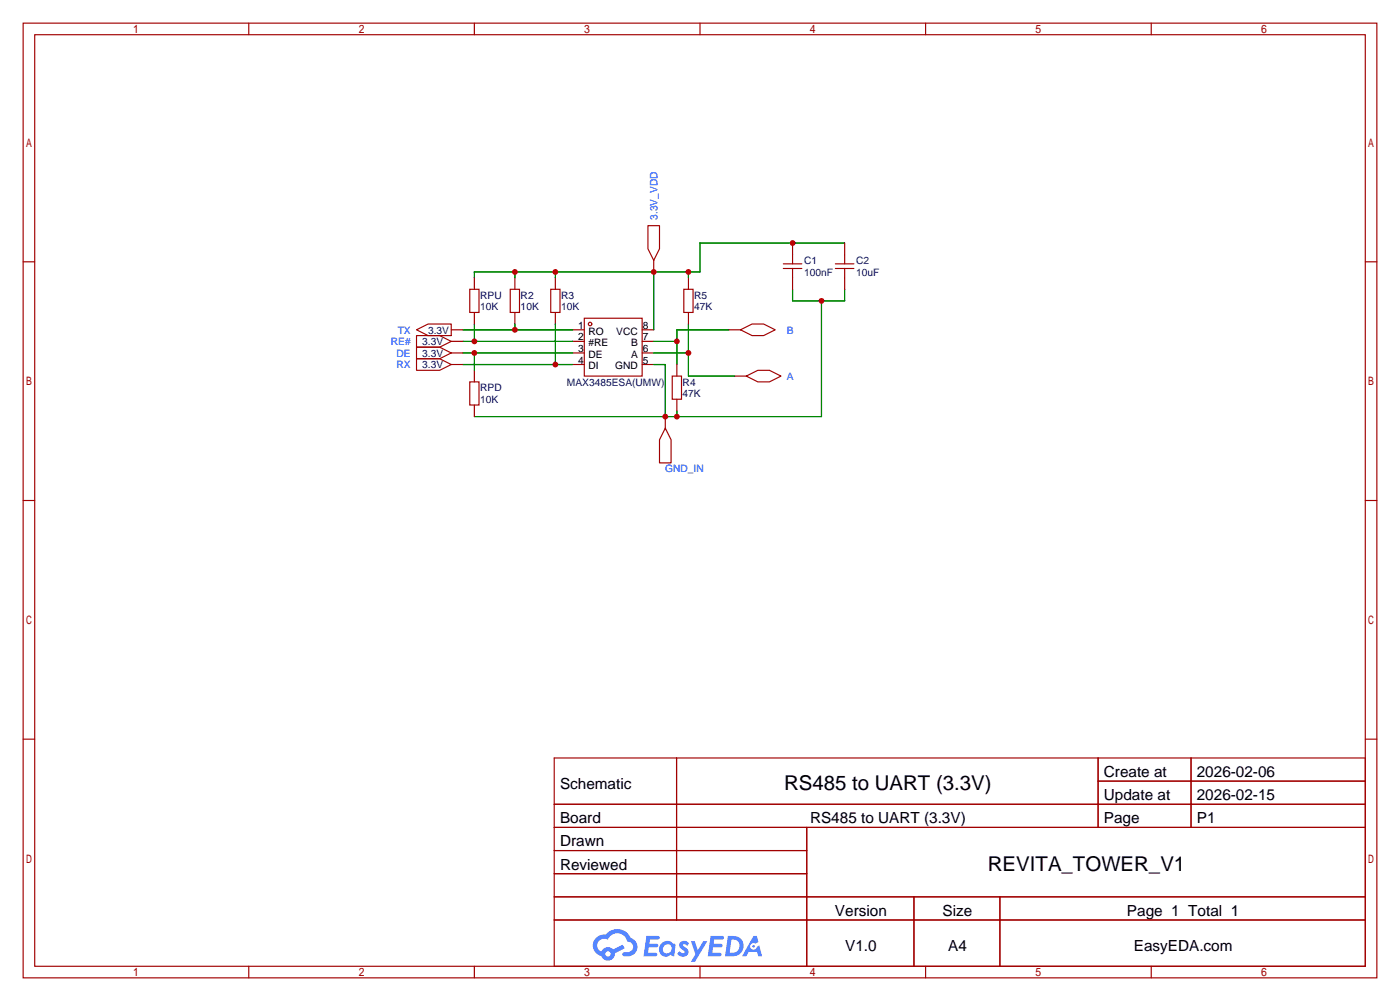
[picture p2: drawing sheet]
<svg xmlns="http://www.w3.org/2000/svg" width="307mm" height="220mm" viewBox="0 0 307 220" stroke-linecap="round" stroke-linejoin="round" font-family="sans-serif">
<g fill="none" stroke="#a10000" stroke-width=".25">
<path d="M5.1 5.1h297.2v209.5h-297.2zM7.6 7.6h292.1v204.5h-292.1zM54.6 5.1v2.5M104.1 5.1v2.5M153.7 5.1v2.5M203.2 5.1v2.5M252.7 5.1v2.5M5.1 57.5h2.5M299.7 57.5h2.6M5.1 109.9h2.5M299.7 109.9h2.6M5.1 162.2h2.5"/>
<path d="M121.7 166.4h178v45.7h-178zM121.7 176.5h178M148.5 166.4v35.5M241.1 166.4v15.2M241.1 171.4h58.6M261.5 166.4v15.2M299.7 162.2h2.6M121.7 181.6h178M121.7 186.7h55.4M121.7 196.8h178M121.7 191.8h55.4M177.1 181.6v30.5"/>
<path d="M200.6 196.8v15.3M219.5 196.8v15.3M54.6 212.1v2.5M104.1 212.1v2.5M121.7 201.9h178M153.7 212.1v2.5M203.2 212.1v2.5M252.7 212.1v2.5"/>
</g>
<g fill="#5487ff">
<path d="M149.4 206.8a1.3 1.3 0 0 1 1.8 .3l-.4 .6a.54 .54 0 0 0-.9-.3l.2 .3a1.28 1.28 0 0 1 .7 2 1.53 1.53 0 0 1-2.1-.3l.5-.6 .8 .4a.31 .31 0 0 0 .3-.2 .31 .31 0 0 0-.3-.4 1.12 1.12 0 0 1-.6-1.8z"/>
<path d="M151.7 206.6h.8l.7 2 1.2-2h.9l-2.7 4.5h-.9l1-1.6z"/>
<path d="M141.9 205.4h2.3a.46 .46 0 0 1 .5 .1 .46 .46 0 0 1 .1 .5l-.4 .2h-1.7l-.2 .9h1.7a.4 .4 0 0 1 .3 .5 .4 .4 0 0 1-.4 .3h-1.7l-.1 1.2h1.3a.46 .46 0 0 1 .5 .1 .46 .46 0 0 1 .1 .5l-.3 .2h-2.6z"/>
<path d="M156 205.4h2.3a.47 .47 0 0 1 .5 .1 .47 .47 0 0 1 .1 .5l-.4 .2h-1.7l-.1 .9h1.6a.4 .4 0 0 1 .3 .5 .4 .4 0 0 1-.4 .3h-1.7l-.1 1.2h1.3a.46 .46 0 0 1 .5 .1 .46 .46 0 0 1 .2 .5l-.4 .2h-2.6z"/>
<path d="M165.4 205.4h.7l.4 1.4-.6 .3a.75 .75 0 0 0-1.2 .3 .75 .75 0 0 0 .5 1.1 .75 .75 0 0 0 1-.7l.5-.3 .6 2.4h-.8l-.3-1h-1.8l-.6 1h-.9z"/>
<path d="M159.8 205.4l-.6 4.5h1.4a2.27 2.27 0 0 0 2.6-2.3 2.27 2.27 0 0 0-2.7-2.2zM160.6 206.2a1.5 1.5 0 0 1 1.8 1.5 1.5 1.5 0 0 1-2 1.4h-.2z"/>
<path d="M145.2 207.1a1.6 1.6 0 0 0-.3 2.2 1.6 1.6 0 0 0 2.3 .2l.8 .4 .3-2.5-.2-.2-.4-.1a1.58 1.58 0 0 0-2.5 0zM145.8 207.6a.98 .98 0 0 1 1.6 .4 .98 .98 0 0 1-1 1.3 .94 .94 0 0 1-.9-.7 .94 .94 0 0 1 .3-1z"/>
<path d="M130.9 205.8a2.37 2.37 0 0 0 1.1 4 1.54 1.54 0 0 0 1.8 1 1.54 1.54 0 0 0 1.2-1.6l2.2-1.1-.5-.7-2.1 1a1.57 1.57 0 0 0-2.6 .5 1.5 1.5 0 0 1-.7-2.1 1.5 1.5 0 0 1 2.2-.5 2.23 2.23 0 0 1 2.2-1.5 2.23 2.23 0 0 1 2 1.9 1.16 1.16 0 0 1 1.3 1.1 1.16 1.16 0 0 1-1.1 1.2h-.7a.47 .47 0 0 0-.6 .4 .47 .47 0 0 0 .5 .5 2.17 2.17 0 0 0 2.5-.9 2.17 2.17 0 0 0-.4-2.7l-.8-.4a3.2 3.2 0 0 0-5.4-.8l-1.1 .1zM132.9 209.4a.6 .6 0 0 1 1.2 0 .6 .6 0 0 1-1.2 0z"/>
<circle cx="165.4" cy="207.7" r=".28"/>
</g>
<g fill="none" stroke="#a10000" stroke-width=".25">
<path d="M142.2 49.5h2.6v5.1l-1.3 2.5-1.3-2.5zM143.5 57.1v2.6M172 57.9h4M172 58.9h4M174 53.3v4.6M174 58.9v4.6M183.4 57.9h4.1M183.4 58.9h4.1M185.4 53.3v4.6M185.4 58.9v4.6M91.4 72.4l2.6-1.3h5.1v2.6h-5.1zM91.4 73.7h5.1l2.6 1.2-2.6 1.3h-5.1z"/>
<path d="M91.4 76.2h5.1l2.6 1.3-2.6 1.2h-5.1zM91.4 78.7h5.1l2.6 1.3-2.6 1.3h-5.1zM99.1 72.4h2.5M99.1 74.9h2.5M99.1 77.5h2.5M103.1 63.5h2.1v5.1h-2.1zM104.1 61v2.5M104.1 68.6v2.5M112 63.5h2v5.1h-2zM113 61v2.5M113 68.6v2.5M120.9 63.5h2v5.1h-2z"/>
<path d="M121.9 61v2.5M121.9 68.6v2.5M125.7 72.4h2.6M125.7 74.9h2.6M125.7 77.5h2.6M128.3 69.8h12.7v12.7h-12.7zM141 72.4h2.5M141 74.9h2.5M141 77.5h2.5M150.1 63.5h2v5.1h-2zM151.1 61v2.5M151.1 68.6v2.5"/>
<path d="M160 72.4h2.6M162.6 72.4l2.5-1.3h2.5l2.6 1.3-2.6 1.3h-2.5zM99.1 80h2.5M103.1 83.8h2.1v5.1h-2.1zM104.1 81.3v2.5M104.1 88.9v2.5M125.7 80h2.6M141 80h2.5M146 94l1.3 2.5v5.1h-2.5v-5.1zM146 91.4v2.6M147.6 82.5h2v5.1h-2zM148.6 80v2.5"/>
<path d="M148.6 87.6v2.6M161.3 82.5h2.5M163.8 82.5l2.6-1.2h2.5l2.5 1.2-2.5 1.3h-2.5z"/>
<circle cx="129.5" cy="71.1" r=".38"/>
</g>
<g fill="none" stroke="#008700" stroke-width=".25">
<path d="M113 59.7v1.3M121.9 59.7v1.3M143.5 59.7v12.7M151.1 59.7v1.3M185.4 53.3h-31.7v6.4h-49.6v1.3M101.6 72.4h24.1M101.6 74.9h24.1M101.6 77.5h24.1M104.1 71.1v3.8M104.1 77.5v3.8M113 71.1v1.3M121.9 71.1v8.9"/>
<path d="M143.5 74.9h5.1M143.5 77.5h7.6M151.1 71.1v11.4h10.2M160 72.4h-11.4v7.6M174 63.5v2.5h11.4v-2.5M180.3 66v25.4h-76.2M101.6 80h24.1M143.5 80h2.5v11.4M148.6 90.2v1.2"/>
</g>
<g fill="#c00">
<circle cx="146.1" cy="91.4" r=".63"/>
<circle cx="148.6" cy="91.4" r=".63"/>
<circle cx="180.3" cy="66" r=".63"/>
<circle cx="148.6" cy="74.9" r=".63"/>
<circle cx="151.1" cy="77.5" r=".63"/>
<circle cx="113" cy="72.4" r=".63"/>
<circle cx="121.9" cy="59.7" r=".63"/>
<circle cx="113" cy="59.7" r=".63"/>
<circle cx="143.5" cy="59.7" r=".63"/>
<circle cx="151.1" cy="59.7" r=".63"/>
<circle cx="174" cy="53.3" r=".63"/>
<circle cx="121.9" cy="80" r=".63"/>
<circle cx="104.1" cy="74.9" r=".63"/>
<circle cx="104.1" cy="77.5" r=".63"/>
</g>
<g font-size="4.5">
<text x="172.1" y="173.4">RS485 to UART (3.3V)</text>
<text x="216.9" y="191.2">REVITA_TOWER_V1</text>
</g>
<g font-size="3.4">
<text x="122.9" y="173.1">Schematic</text>
<text x="242.3" y="170.6">Create at</text>
<text x="262.7" y="170.6">2026-02-06</text>
<text x="242.3" y="175.6">Update at</text>
<text x="262.7" y="175.6">2026-02-15</text>
<text x="122.9" y="180.7">Board</text>
<text x="122.9" y="185.8">Drawn</text>
<text x="177.8" y="180.7">RS485 to UART (3.3V)</text>
<text x="242.3" y="180.7">Page</text>
<text x="262.7" y="180.7">P1</text>
<text x="122.9" y="190.9">Reviewed</text>
<text x="183.3" y="201">Version</text>
<text x="206.9" y="201">Size</text>
<text x="247.4" y="201">Page 1 Total 1</text>
<text x="185.5" y="208.7">V1.0</text>
<text x="208.1" y="208.7">A4</text>
<text x="248.9" y="208.7">EasyEDA.com</text>
</g>
<g font-size="2.2" fill="#00f">
<text x="144.3" y="48.3" transform="rotate(-90 144.3 48.3)">3.3V_VDD</text>
<text x="85.8" y="75.8">RE#</text>
<text x="87.3" y="73.2">TX</text>
<text x="172.7" y="73.2">B</text>
<text x="87.1" y="78.3">DE</text>
<text x="87.1" y="80.8">RX</text>
<text x="172.7" y="83.4">A</text>
<text x="146" y="103.7">GND_IN</text>
</g>
<g font-size="2.2" fill="#000080">
<text x="176.5" y="58">C1</text>
<text x="188" y="58">C2</text>
<text x="105.4" y="65.6">RPU</text>
<text x="114.3" y="65.6">R2</text>
<text x="123.2" y="65.6">R3</text>
<text x="152.4" y="65.6">R5</text>
<text x="176.5" y="60.5">100nF</text>
<text x="188" y="60.5">10uF</text>
<text x="105.4" y="68.1">10K</text>
<text x="114.3" y="68.1">10K</text>
<text x="123.2" y="68.1">10K</text>
<text x="152.4" y="68.1">47K</text>
<text x="92.7" y="75.8">3.3V</text>
<text x="94" y="73.2">3.3V</text>
<text x="92.7" y="78.3">3.3V</text>
<text x="92.7" y="80.8">3.3V</text>
<text x="105.4" y="85.9">RPD</text>
<text x="105.4" y="88.5">10K</text>
<text x="124.5" y="84.6">MAX3485ESA(UMW)</text>
<text x="149.9" y="84.6">R4</text>
<text x="149.9" y="87.2">47K</text>
</g>
<g font-size="2.2">
<text x="126.9" y="72.2">1</text>
<text x="126.9" y="74.7">2</text>
<text x="126.9" y="77.3">3</text>
<text x="129.2" y="73.4">RO</text>
<text x="129.2" y="76">#RE</text>
<text x="135.3" y="73.4">VCC</text>
<text x="138.5" y="76">B</text>
<text x="141.1" y="77.3">6</text>
<text x="141.1" y="74.7">7</text>
<text x="141.1" y="72.2">8</text>
<text x="126.9" y="79.8">4</text>
<text x="129.2" y="78.5">DE</text>
<text x="129.2" y="81.1">DI</text>
<text x="135.1" y="81.1">GND</text>
<text x="138.5" y="78.5">A</text>
<text x="141.1" y="79.8">5</text>
</g>
</svg>
